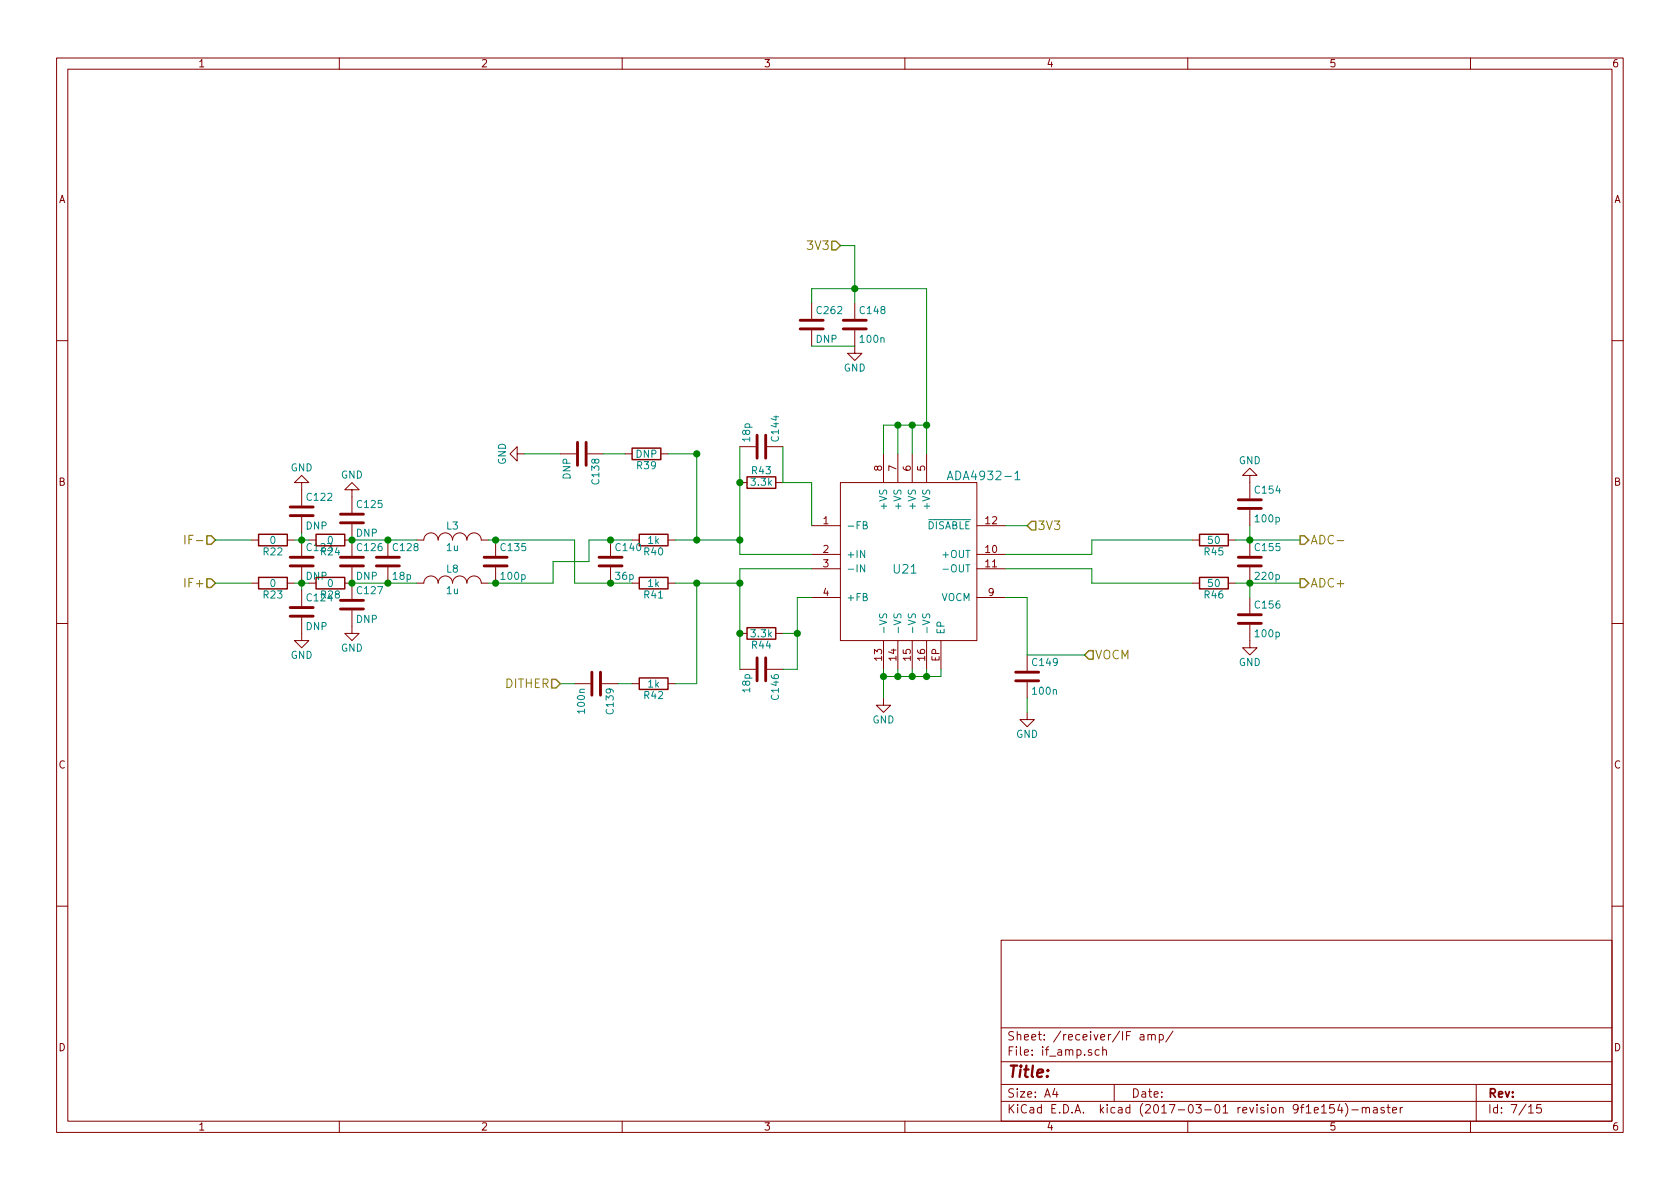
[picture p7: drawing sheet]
EESchema Schematic File Version 2
LIBS:power
LIBS:device
LIBS:transistors
LIBS:conn
LIBS:linear
LIBS:regul
LIBS:74xx
LIBS:cmos4000
LIBS:adc-dac
LIBS:memory
LIBS:xilinx
LIBS:microcontrollers
LIBS:dsp
LIBS:microchip
LIBS:analog_switches
LIBS:motorola
LIBS:texas
LIBS:intel
LIBS:audio
LIBS:interface
LIBS:digital-audio
LIBS:philips
LIBS:display
LIBS:cypress
LIBS:siliconi
LIBS:opto
LIBS:atmel
LIBS:contrib
LIBS:valves
LIBS:vna
LIBS:vna2-cache
EELAYER 26 0
EELAYER END
$Descr A4 11693 8268
encoding utf-8
Sheet 7 15
Title ""
Date ""
Rev ""
Comp ""
Comment1 ""
Comment2 ""
Comment3 ""
Comment4 ""
$EndDescr
$Comp
L R R40
U 1 1
P 4550 3750
F 0 "R40" V 4630 3750 50  0000 C CNN
F 1 "1k" V 4550 3750 50  0000 C CNN
F 2 "VNA:R_0402b" V 4480 3750 30  0001 C CNN
F 3 "" H 4550 3750 30  0000 C CNN
	1    4550 3750
	0    1    1    0   
$EndComp
$Comp
L R R41
U 1 1
P 4550 4050
F 0 "R41" V 4630 4050 50  0000 C CNN
F 1 "1k" V 4550 4050 50  0000 C CNN
F 2 "VNA:R_0402b" V 4480 4050 30  0001 C CNN
F 3 "" H 4550 4050 30  0000 C CNN
	1    4550 4050
	0    1    1    0   
$EndComp
$Comp
L R R44
U 1 1
P 5300 4400
F 0 "R44" V 5380 4400 50  0000 C CNN
F 1 "3.3k" V 5300 4400 50  0000 C CNN
F 2 "VNA:R_0402b" V 5230 4400 30  0001 C CNN
F 3 "" H 5300 4400 30  0000 C CNN
	1    5300 4400
	0    1    1    0   
$EndComp
$Comp
L C C146
U 1 1
P 5300 4650
F 0 "C146" H 5325 4750 50  0000 L CNN
F 1 "18p" H 5325 4550 50  0000 L CNN
F 2 "VNA:C_0402b" H 5338 4500 30  0001 C CNN
F 3 "" H 5300 4650 60  0000 C CNN
	1    5300 4650
	0    1    1    0   
$EndComp
Text HLabel 9050 4050 2    60   Output ~ 0
ADC+
$Comp
L R R39
U 1 1
P 4500 3150
F 0 "R39" V 4580 3150 50  0000 C CNN
F 1 "DNP" V 4500 3150 50  0000 C CNN
F 2 "VNA:R_0402b" V 4430 3150 30  0001 C CNN
F 3 "" H 4500 3150 30  0000 C CNN
	1    4500 3150
	0    1    1    0   
$EndComp
$Comp
L C C138
U 1 1
P 4050 3150
F 0 "C138" H 4075 3250 50  0000 L CNN
F 1 "DNP" H 4075 3050 50  0000 L CNN
F 2 "VNA:C_0402b" H 4088 3000 30  0001 C CNN
F 3 "" H 4050 3150 60  0000 C CNN
	1    4050 3150
	0    1    1    0   
$EndComp
$Comp
L R R45
U 1 1
P 8450 3750
F 0 "R45" V 8530 3750 50  0000 C CNN
F 1 "50" V 8450 3750 50  0000 C CNN
F 2 "VNA:R_0402b" V 8380 3750 30  0001 C CNN
F 3 "" H 8450 3750 30  0000 C CNN
	1    8450 3750
	0    1    1    0   
$EndComp
$Comp
L R R46
U 1 1
P 8450 4050
F 0 "R46" V 8530 4050 50  0000 C CNN
F 1 "50" V 8450 4050 50  0000 C CNN
F 2 "VNA:R_0402b" V 8380 4050 30  0001 C CNN
F 3 "" H 8450 4050 30  0000 C CNN
	1    8450 4050
	0    1    1    0   
$EndComp
$Comp
L C C155
U 1 1
P 8700 3900
F 0 "C155" H 8725 4000 50  0000 L CNN
F 1 "220p" H 8725 3800 50  0000 L CNN
F 2 "VNA:C_0402b" H 8738 3750 30  0001 C CNN
F 3 "" H 8700 3900 60  0000 C CNN
	1    8700 3900
	1    0    0    -1  
$EndComp
$Comp
L C C154
U 1 1
P 8700 3500
F 0 "C154" H 8725 3600 50  0000 L CNN
F 1 "100p" H 8725 3400 50  0000 L CNN
F 2 "VNA:C_0402b" H 8738 3350 30  0001 C CNN
F 3 "" H 8700 3500 60  0000 C CNN
	1    8700 3500
	1    0    0    -1  
$EndComp
$Comp
L C C156
U 1 1
P 8700 4300
F 0 "C156" H 8725 4400 50  0000 L CNN
F 1 "100p" H 8725 4200 50  0000 L CNN
F 2 "VNA:C_0402b" H 8738 4150 30  0001 C CNN
F 3 "" H 8700 4300 60  0000 C CNN
	1    8700 4300
	1    0    0    -1  
$EndComp
Text HLabel 9050 3750 2    60   Output ~ 0
ADC-
$Comp
L GND #PWR0151
U 1 1
P 8700 4450
F 0 "#PWR0151" H 8700 4200 50  0001 C CNN
F 1 "GND" H 8700 4300 50  0000 C CNN
F 2 "" H 8700 4450 60  0000 C CNN
F 3 "" H 8700 4450 60  0000 C CNN
	1    8700 4450
	1    0    0    -1  
$EndComp
$Comp
L GND #PWR0152
U 1 1
P 8700 3350
F 0 "#PWR0152" H 8700 3100 50  0001 C CNN
F 1 "GND" H 8700 3200 50  0000 C CNN
F 2 "" H 8700 3350 60  0000 C CNN
F 3 "" H 8700 3350 60  0000 C CNN
	1    8700 3350
	-1   0    0    1   
$EndComp
$Comp
L C C135
U 1 1
P 3450 3900
F 0 "C135" H 3475 4000 50  0000 L CNN
F 1 "100p" H 3475 3800 50  0000 L CNN
F 2 "VNA:C_0402b" H 3488 3750 30  0001 C CNN
F 3 "" H 3450 3900 60  0000 C CNN
	1    3450 3900
	1    0    0    -1  
$EndComp
$Comp
L INDUCTOR_SMALL L3
U 1 1
P 3150 3750
F 0 "L3" H 3150 3850 50  0000 C CNN
F 1 "1u" H 3150 3700 50  0000 C CNN
F 2 "VNA:C_0603b" H 3150 3750 60  0001 C CNN
F 3 "" H 3150 3750 60  0000 C CNN
	1    3150 3750
	1    0    0    -1  
$EndComp
$Comp
L INDUCTOR_SMALL L8
U 1 1
P 3150 4050
F 0 "L8" H 3150 4150 50  0000 C CNN
F 1 "1u" H 3150 4000 50  0000 C CNN
F 2 "VNA:C_0603b" H 3150 4050 60  0001 C CNN
F 3 "" H 3150 4050 60  0000 C CNN
	1    3150 4050
	1    0    0    -1  
$EndComp
$Comp
L C C128
U 1 1
P 2700 3900
F 0 "C128" H 2725 4000 50  0000 L CNN
F 1 "18p" H 2725 3800 50  0000 L CNN
F 2 "VNA:C_0402b" H 2738 3750 30  0001 C CNN
F 3 "" H 2700 3900 60  0000 C CNN
	1    2700 3900
	1    0    0    -1  
$EndComp
$Comp
L C C140
U 1 1
P 4250 3900
F 0 "C140" H 4275 4000 50  0000 L CNN
F 1 "36p" H 4275 3800 50  0000 L CNN
F 2 "VNA:C_0402b" H 4288 3750 30  0001 C CNN
F 3 "" H 4250 3900 60  0000 C CNN
	1    4250 3900
	1    0    0    -1  
$EndComp
$Comp
L R R42
U 1 1
P 4550 4750
F 0 "R42" V 4630 4750 50  0000 C CNN
F 1 "1k" V 4550 4750 50  0000 C CNN
F 2 "VNA:R_0402b" V 4480 4750 30  0001 C CNN
F 3 "" H 4550 4750 30  0000 C CNN
	1    4550 4750
	0    1    1    0   
$EndComp
$Comp
L C C139
U 1 1
P 4150 4750
F 0 "C139" H 4175 4850 50  0000 L CNN
F 1 "100n" H 4175 4650 50  0000 L CNN
F 2 "VNA:C_0402b" H 4188 4600 30  0001 C CNN
F 3 "" H 4150 4750 60  0000 C CNN
	1    4150 4750
	0    1    1    0   
$EndComp
$Comp
L GND #PWR0153
U 1 1
P 3650 3150
F 0 "#PWR0153" H 3650 2900 50  0001 C CNN
F 1 "GND" H 3650 3000 50  0000 C CNN
F 2 "" H 3650 3150 60  0000 C CNN
F 3 "" H 3650 3150 60  0000 C CNN
	1    3650 3150
	0    1    1    0   
$EndComp
$Comp
L R R22
U 1 1
P 1900 3750
F 0 "R22" V 1980 3750 50  0000 C CNN
F 1 "0" V 1900 3750 50  0000 C CNN
F 2 "VNA:R_0402b" V 1830 3750 30  0001 C CNN
F 3 "" H 1900 3750 30  0000 C CNN
	1    1900 3750
	0    1    1    0   
$EndComp
$Comp
L R R23
U 1 1
P 1900 4050
F 0 "R23" V 1980 4050 50  0000 C CNN
F 1 "0" V 1900 4050 50  0000 C CNN
F 2 "VNA:R_0402b" V 1830 4050 30  0001 C CNN
F 3 "" H 1900 4050 30  0000 C CNN
	1    1900 4050
	0    1    1    0   
$EndComp
$Comp
L C C126
U 1 1
P 2450 3900
F 0 "C126" H 2475 4000 50  0000 L CNN
F 1 "DNP" H 2475 3800 50  0000 L CNN
F 2 "VNA:C_0402b" H 2488 3750 30  0001 C CNN
F 3 "" H 2450 3900 60  0000 C CNN
	1    2450 3900
	1    0    0    -1  
$EndComp
$Comp
L C C123
U 1 1
P 2100 3900
F 0 "C123" H 2125 4000 50  0000 L CNN
F 1 "DNP" H 2125 3800 50  0000 L CNN
F 2 "VNA:C_0402b" H 2138 3750 30  0001 C CNN
F 3 "" H 2100 3900 60  0000 C CNN
	1    2100 3900
	1    0    0    -1  
$EndComp
$Comp
L C C124
U 1 1
P 2100 4250
F 0 "C124" H 2125 4350 50  0000 L CNN
F 1 "DNP" H 2125 4150 50  0000 L CNN
F 2 "VNA:C_0402b" H 2138 4100 30  0001 C CNN
F 3 "" H 2100 4250 60  0000 C CNN
	1    2100 4250
	1    0    0    -1  
$EndComp
$Comp
L C C122
U 1 1
P 2100 3550
F 0 "C122" H 2125 3650 50  0000 L CNN
F 1 "DNP" H 2125 3450 50  0000 L CNN
F 2 "VNA:C_0402b" H 2138 3400 30  0001 C CNN
F 3 "" H 2100 3550 60  0000 C CNN
	1    2100 3550
	1    0    0    -1  
$EndComp
$Comp
L GND #PWR0154
U 1 1
P 2100 3400
F 0 "#PWR0154" H 2100 3150 50  0001 C CNN
F 1 "GND" H 2100 3250 50  0000 C CNN
F 2 "" H 2100 3400 60  0000 C CNN
F 3 "" H 2100 3400 60  0000 C CNN
	1    2100 3400
	-1   0    0    1   
$EndComp
$Comp
L GND #PWR0155
U 1 1
P 2100 4400
F 0 "#PWR0155" H 2100 4150 50  0001 C CNN
F 1 "GND" H 2100 4250 50  0000 C CNN
F 2 "" H 2100 4400 60  0000 C CNN
F 3 "" H 2100 4400 60  0000 C CNN
	1    2100 4400
	1    0    0    -1  
$EndComp
$Comp
L C C125
U 1 1
P 2450 3600
F 0 "C125" H 2475 3700 50  0000 L CNN
F 1 "DNP" H 2475 3500 50  0000 L CNN
F 2 "VNA:C_0402b" H 2488 3450 30  0001 C CNN
F 3 "" H 2450 3600 60  0000 C CNN
	1    2450 3600
	1    0    0    -1  
$EndComp
$Comp
L C C127
U 1 1
P 2450 4200
F 0 "C127" H 2475 4300 50  0000 L CNN
F 1 "DNP" H 2475 4100 50  0000 L CNN
F 2 "VNA:C_0402b" H 2488 4050 30  0001 C CNN
F 3 "" H 2450 4200 60  0000 C CNN
	1    2450 4200
	1    0    0    -1  
$EndComp
$Comp
L GND #PWR0156
U 1 1
P 2450 4350
F 0 "#PWR0156" H 2450 4100 50  0001 C CNN
F 1 "GND" H 2450 4200 50  0000 C CNN
F 2 "" H 2450 4350 60  0000 C CNN
F 3 "" H 2450 4350 60  0000 C CNN
	1    2450 4350
	1    0    0    -1  
$EndComp
$Comp
L GND #PWR0157
U 1 1
P 2450 3450
F 0 "#PWR0157" H 2450 3200 50  0001 C CNN
F 1 "GND" H 2450 3300 50  0000 C CNN
F 2 "" H 2450 3450 60  0000 C CNN
F 3 "" H 2450 3450 60  0000 C CNN
	1    2450 3450
	-1   0    0    1   
$EndComp
$Comp
L R R28
U 1 1
P 2300 4050
F 0 "R28" V 2380 4050 50  0000 C CNN
F 1 "0" V 2300 4050 50  0000 C CNN
F 2 "VNA:R_0402b" V 2230 4050 30  0001 C CNN
F 3 "" H 2300 4050 30  0000 C CNN
	1    2300 4050
	0    1    1    0   
$EndComp
$Comp
L R R24
U 1 1
P 2300 3750
F 0 "R24" V 2380 3750 50  0000 C CNN
F 1 "0" V 2300 3750 50  0000 C CNN
F 2 "VNA:R_0402b" V 2230 3750 30  0001 C CNN
F 3 "" H 2300 3750 30  0000 C CNN
	1    2300 3750
	0    1    1    0   
$EndComp
$Comp
L ADA4940-1 U21
U 1 1
P 6300 3900
F 0 "U21" H 6300 3850 60  0000 C CNN
F 1 "ADA4932-1" H 6850 4500 60  0000 C CNN
F 2 "VNA:VFQFN-16" H 6100 3500 60  0001 C CNN
F 3 "" H 6100 3500 60  0001 C CNN
	1    6300 3900
	1    0    0    -1  
$EndComp
$Comp
L C C148
U 1 1
P 5950 2250
F 0 "C148" H 5975 2350 50  0000 L CNN
F 1 "100n" H 5975 2150 50  0000 L CNN
F 2 "VNA:C_0402b" H 5988 2100 30  0001 C CNN
F 3 "" H 5950 2250 60  0000 C CNN
	1    5950 2250
	1    0    0    -1  
$EndComp
$Comp
L GND #PWR0158
U 1 1
P 5950 2400
F 0 "#PWR0158" H 5950 2150 50  0001 C CNN
F 1 "GND" H 5950 2250 50  0000 C CNN
F 2 "" H 5950 2400 60  0000 C CNN
F 3 "" H 5950 2400 60  0000 C CNN
	1    5950 2400
	1    0    0    -1  
$EndComp
Text HLabel 5850 1700 0    60   Input ~ 0
3V3
$Comp
L GND #PWR0159
U 1 1
P 6150 4850
F 0 "#PWR0159" H 6150 4600 50  0001 C CNN
F 1 "GND" H 6150 4700 50  0000 C CNN
F 2 "" H 6150 4850 60  0000 C CNN
F 3 "" H 6150 4850 60  0000 C CNN
	1    6150 4850
	1    0    0    -1  
$EndComp
Text HLabel 7550 4550 2    60   Input ~ 0
VOCM
$Comp
L C C149
U 1 1
P 7150 4700
F 0 "C149" H 7175 4800 50  0000 L CNN
F 1 "100n" H 7175 4600 50  0000 L CNN
F 2 "VNA:C_0402b" H 7188 4550 30  0001 C CNN
F 3 "" H 7150 4700 60  0000 C CNN
	1    7150 4700
	1    0    0    -1  
$EndComp
$Comp
L GND #PWR0160
U 1 1
P 7150 4950
F 0 "#PWR0160" H 7150 4700 50  0001 C CNN
F 1 "GND" H 7150 4800 50  0000 C CNN
F 2 "" H 7150 4950 60  0000 C CNN
F 3 "" H 7150 4950 60  0000 C CNN
	1    7150 4950
	1    0    0    -1  
$EndComp
Text HLabel 1500 4050 0    60   Input ~ 0
IF+
Text HLabel 1500 3750 0    60   Input ~ 0
IF-
Wire Wire Line
	4700 3750 5150 3750
Wire Wire Line
	4700 4050 5150 4050
Wire Wire Line
	2450 4050 2900 4050
Wire Wire Line
	8600 3750 9050 3750
Wire Wire Line
	4350 3150 4200 3150
Wire Wire Line
	3650 3150 3900 3150
Wire Wire Line
	2450 3750 2900 3750
Wire Wire Line
	7600 3750 8300 3750
Connection ~ 4850 3750
Connection ~ 4850 4050
Wire Wire Line
	4650 3150 4850 3150
Wire Wire Line
	8700 3750 8700 3650
Wire Wire Line
	8600 4050 9050 4050
Wire Wire Line
	8700 4050 8700 4150
Connection ~ 8700 3750
Connection ~ 8700 4050
Connection ~ 3450 3750
Connection ~ 3450 4050
Connection ~ 2700 3750
Connection ~ 2700 4050
Wire Wire Line
	3400 3750 4000 3750
Wire Wire Line
	3400 4050 3850 4050
Connection ~ 4250 4050
Wire Wire Line
	4400 4750 4300 4750
Wire Wire Line
	3900 4750 4000 4750
Wire Wire Line
	7600 4050 8300 4050
Connection ~ 2450 4050
Connection ~ 2450 3750
Wire Wire Line
	2050 3750 2150 3750
Wire Wire Line
	2050 4050 2150 4050
Wire Wire Line
	2100 4100 2100 4050
Connection ~ 2100 4050
Wire Wire Line
	2100 3750 2100 3700
Connection ~ 2100 3750
Connection ~ 4850 3150
Wire Wire Line
	6450 2000 6450 3150
Wire Wire Line
	5650 2000 6450 2000
Wire Wire Line
	5950 1700 5950 2100
Wire Wire Line
	6350 2950 6350 3150
Wire Wire Line
	6150 2950 6450 2950
Connection ~ 6450 2950
Wire Wire Line
	6250 3150 6250 2950
Connection ~ 6350 2950
Wire Wire Line
	6150 2950 6150 3150
Connection ~ 6250 2950
Wire Wire Line
	5850 1700 5950 1700
Connection ~ 5950 2000
Wire Wire Line
	7000 3850 7600 3850
Wire Wire Line
	7600 3850 7600 3750
Wire Wire Line
	7000 3950 7600 3950
Wire Wire Line
	7600 3950 7600 4050
Wire Wire Line
	6150 4650 6150 4850
Wire Wire Line
	6250 4650 6250 4700
Wire Wire Line
	6150 4700 6550 4700
Connection ~ 6150 4700
Wire Wire Line
	6350 4700 6350 4650
Connection ~ 6250 4700
Wire Wire Line
	6450 4700 6450 4650
Connection ~ 6350 4700
Wire Wire Line
	7150 4850 7150 4950
Wire Wire Line
	7550 4550 7150 4550
Wire Wire Line
	7150 4550 7150 4150
Wire Wire Line
	7150 4150 7000 4150
Wire Wire Line
	1750 3750 1500 3750
Wire Wire Line
	1500 4050 1750 4050
Text HLabel 3900 4750 0    60   Input ~ 0
DITHER
Wire Wire Line
	4850 4750 4700 4750
Wire Wire Line
	5650 4150 5550 4150
Wire Wire Line
	5550 4150 5550 4650
Wire Wire Line
	5550 4400 5450 4400
Wire Wire Line
	5550 4650 5450 4650
Connection ~ 5550 4400
Wire Wire Line
	5150 3950 5150 4650
Wire Wire Line
	5650 3950 5150 3950
Wire Wire Line
	5150 3850 5650 3850
Wire Wire Line
	5150 3100 5150 3850
Connection ~ 5150 4400
Connection ~ 5150 4050
$Comp
L R R43
U 1 1
P 5300 3350
F 0 "R43" V 5380 3350 50  0000 C CNN
F 1 "3.3k" V 5300 3350 50  0000 C CNN
F 2 "VNA:R_0402b" V 5230 3350 30  0001 C CNN
F 3 "" H 5300 3350 30  0000 C CNN
	1    5300 3350
	0    1    -1   0   
$EndComp
$Comp
L C C144
U 1 1
P 5300 3100
F 0 "C144" H 5325 3200 50  0000 L CNN
F 1 "18p" H 5325 3000 50  0000 L CNN
F 2 "VNA:C_0402b" H 5338 2950 30  0001 C CNN
F 3 "" H 5300 3100 60  0000 C CNN
	1    5300 3100
	0    1    -1   0   
$EndComp
Wire Wire Line
	5450 3350 5450 3100
Wire Wire Line
	5450 3350 5650 3350
Wire Wire Line
	5650 3350 5650 3650
Connection ~ 5150 3750
Connection ~ 5150 3350
Wire Wire Line
	4850 3150 4850 3750
Wire Wire Line
	4850 4750 4850 4050
Text HLabel 7150 3650 2    60   Input ~ 0
3V3
Wire Wire Line
	7150 3650 7000 3650
Wire Wire Line
	4000 4050 4400 4050
Wire Wire Line
	4000 3750 4000 4050
Wire Wire Line
	4100 3750 4400 3750
Wire Wire Line
	4100 3750 4100 3900
Wire Wire Line
	4100 3900 3850 3900
Wire Wire Line
	3850 3900 3850 4050
Connection ~ 4250 3750
$Comp
L C C262
U 1 1
P 5650 2250
F 0 "C262" H 5675 2350 50  0000 L CNN
F 1 "DNP" H 5675 2150 50  0000 L CNN
F 2 "VNA:C_0805b" H 5688 2100 30  0001 C CNN
F 3 "" H 5650 2250 60  0000 C CNN
	1    5650 2250
	1    0    0    -1  
$EndComp
Wire Wire Line
	5650 2000 5650 2100
Wire Wire Line
	5950 2400 5650 2400
Wire Wire Line
	6550 4700 6550 4650
Connection ~ 6450 4700
$EndSCHEMATC
